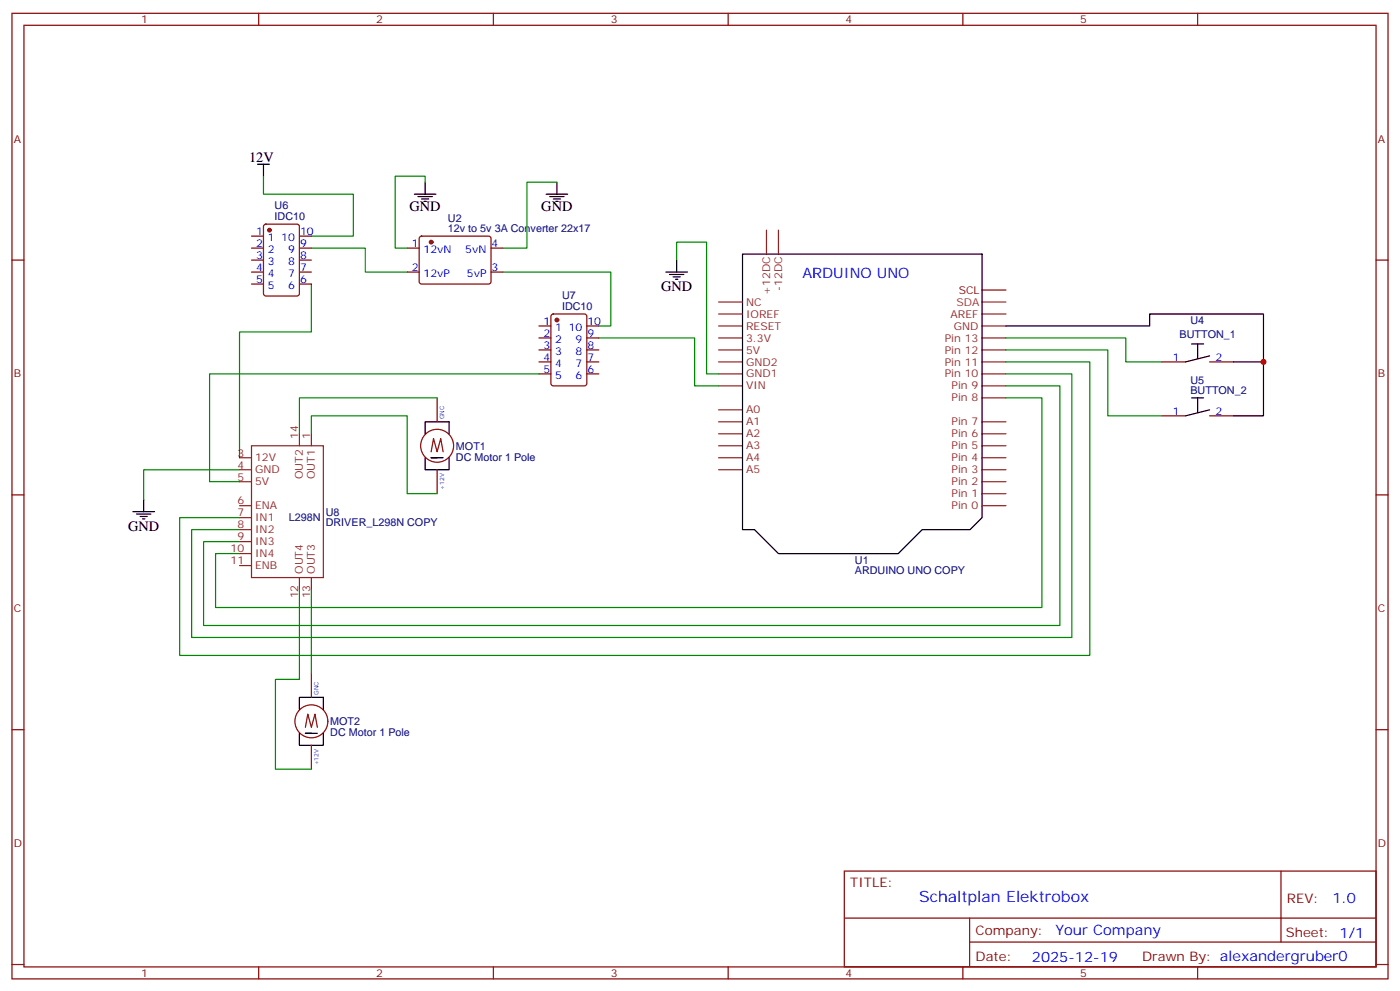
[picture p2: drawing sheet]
<svg xmlns="http://www.w3.org/2000/svg" width="412mm" height="292mm" viewBox="0 0 412 292" stroke-linecap="round" stroke-linejoin="round" font-family="sans-serif">
<g fill="none" stroke="#870000" stroke-width=".35">
<path d="M3.5 3.9h405.4v284.4h-405.4zM7.1 7.4h398.2v277.3h-398.2zM76.2 3.9v3.5M145.3 3.9v3.5M214.5 3.9v3.5M283.6 3.9v3.5M352.8 3.9v3.5M3.5 76.6h3.6M74.1 76.6h3.5M74.1 73.1h3.5M74.1 69.5h3.5M77.8 66.2l.5-.2h9.2l.6 .4 .1 20.1-.5 .6-9.4 .1-.6-.5-.1-20z"/>
<path d="M88.2 76.6h3.5M88.2 73.1h3.5M88.2 69.5h3.5M119.9 73.1h3.6M123.7 69.7l.5-.2 20 .1 .4 .6v13l-.7 .4h-20l-.4-.7v-12.7zM144.6 73.1h3.6M405.3 76.6h3.6M74.1 80.1h3.5M74.1 83.6h3.5M88.2 80.1h3.5M88.2 83.6h3.5M119.9 80.1h3.6"/>
<path d="M144.6 80.1h3.6M158.7 96h3.6M158.7 99.5h3.6M162.5 92.7l.5-.2h9.2l.6 .4 .1 20-.5 .7h-9.4l-.7-.4v-20zM172.9 96h3.5M172.9 99.5h3.5M128.8 117.2v7M158.7 106.6h3.6M158.7 103h3.6M158.7 110.1h3.6M172.9 106.6h3.5M172.9 103h3.5"/>
<path d="M172.9 110.1h3.5M342.2 106.6h7M356.3 106.6h7.1M127 133l.7-3.8 1.1 3.8 1-3.8 .7 3.8M128.8 138.3v7.1M342.2 122.4h7M356.3 122.4h7.1M3.5 145.7h3.6M405.3 145.7h3.6M91.7 198.3v7.1M3.5 214.9h3.6M90 214.2l.7-3.9 1 3.9 1.1-3.9 .7 3.9"/>
<path d="M91.7 219.5v7M405.3 214.9h3.6M248.7 256.5h156.6v28.2h-156.6zM377.3 256.5v20.9M248.7 270.4h156.5M285.6 277.4h119.6M285.6 270.4v14.1M3.5 284h3.6M76.2 284.7v3.6M145.3 284.7v3.6M214.5 284.7v3.6M283.6 284.7v3.6"/>
<path d="M352.8 284.7v3.6M405.3 284h3.6"/>
<circle cx="128.8" cy="131.3" r="4.9"/>
<circle cx="91.7" cy="212.4" r="4.9"/>
</g>
<g fill="none" stroke="#000" stroke-width=".35">
<path d="M75.8 48.4h3.6M77.6 48.4v3.5M122.1 57.2h6.3M123.1 57.9h4.3M124.2 58.6h2.1M124.9 59.3h.7M125.2 53.7v3.5M160.9 57.2h6.3M161.9 57.9h4.3M163 58.6h2.1M163.7 59.3h.7M164 53.7v3.5"/>
<path d="M199.3 76.6v3.5M218.7 74.8h70.6v77.6l-3.5 3.6h-14.2l-7 7h-35.3l-7.1-7h-3.5zM196.1 80.1h6.4M197.2 80.8h4.2M198.3 81.5h2.1M199 82.2h.7M296.3 96h42.4v-3.5h33.5v29.9h-8.8M351 101.3h3.5M351 117.2h3.5M352.8 101.3v4.2M352.8 117.2v4.2M356.3 104.8l-7.1 1.8"/>
<path d="M363.4 106.6h8.8M125.2 134.8v3.5h7.1v-3.5M125.2 127.7v-3.5h7.1v3.5M128.8 134.8h-1.8h3.5M356.3 120.7l-7.1 1.7M39.2 150.7h6.3M40.2 151.4h4.2M41.3 152.1h2.1M42 152.8h.7M42.3 147.1v3.6M88.2 215.9v3.6h7v-3.6M88.2 208.9v-3.5h7v3.5"/>
<path d="M91.7 215.9h-1.7h3.5"/>
</g>
<g fill="#870000" stroke="#870000" stroke-width=".35">
<circle cx="127" cy="71.3" r=".53"/>
<circle cx="79.4" cy="67.8" r=".53"/>
<circle cx="164" cy="94.2" r=".53"/>
</g>
<g fill="none" stroke="#008700" stroke-width=".35">
<path d="M77.6 51.9v5.3h26.5v12.3h-12.4M125.2 53.7v-1.8h-8.8v21.2h3.5M164 53.7h-8.8v19.4h-7M91.7 73.1h15.9v7h12.3M199.3 76.6v-5.3h8.8v38.8h3.6M91.7 83.6v14.2h-21.1v37M148.2 80.1h31.7v15.9h-3.5M176.4 99.5h28.2v14.1h7.1M296.3 99.5h35.3v7.1h10.6M128.8 117.2h-40.6v10.5M158.7 110.1h-97v31.8h8.9M296.3 103h30v19.4h15.9"/>
<path d="M296.3 106.6h24.7v86.4h-268.1v-40.6h17.7M296.3 110.1h19.4v77.6h-259.3v-31.7h14.2M296.3 113.6h15.9v70.6h-252.2v-24.7h10.6M296.3 117.2h10.6v61.7h-243.4v-15.9h7.1M70.6 138.3h-28.3v8.8M91.7 127.7v-5.3h28.2v23h8.9M88.2 173.6v26.5h-7.1v26.4h10.6M91.7 173.6v24.7"/>
</g>
<g fill="none" stroke="#8c2424" stroke-width=".35">
<path d="M225.8 67.8v7M229.3 67.8v7M211.7 99.5h7M211.7 96h7M211.7 92.5h7M211.7 88.9h7M289.3 99.5h7M289.3 96h7M289.3 92.5h7M211.7 113.6h7M211.7 110.1h7M211.7 106.6h7"/>
<path d="M211.7 103h7M289.3 117.2h7M289.3 113.6h7M289.3 110.1h7M289.3 106.6h7M289.3 103h7M70.6 138.3h3.5M70.6 134.8h3.5M74.1 131.3h21.1v38.8h-21.1zM88.2 127.7v3.6M91.7 127.7v3.6M211.7 138.3h7"/>
<path d="M211.7 134.8h7M211.7 131.3h7M211.7 127.7h7M211.7 124.2h7M211.7 120.7h7M289.3 138.3h7M289.3 134.8h7M289.3 131.3h7M289.3 127.7h7M289.3 124.2h7M70.6 141.9h3.5M70.6 148.9h3.5"/>
<path d="M70.6 152.4h3.5M70.6 156h3.5M70.6 159.5h3.5M289.3 145.4h7M289.3 141.9h7M289.3 148.9h7M70.6 166.5h3.5M70.6 163h3.5M88.2 170.1v3.5M91.7 170.1v3.5"/>
</g>
<path d="M289.3 88.9h7" fill="none" stroke="#933" stroke-width=".35"/>
<path d="M289.3 85.4h7" fill="none" stroke="#900" stroke-width=".35"/>
<circle cx="372.2" cy="106.6" r=".88" fill="#c00"/>
<text font-size="4.6" fill="#00f" x="270.8" y="265.5">Schaltplan Elektrobox</text>
<g font-size="4.2">
<text x="73.4" y="47.7">12V</text>
<text x="120.6" y="62.1">GND</text>
<text x="159.5" y="62.1">GND</text>
<text x="194.7" y="85.8">GND</text>
<text x="37.7" y="156.3">GND</text>
</g>
<g font-size="4.2" fill="#00f">
<text x="236.4" y="81.9">ARDUINO UNO</text>
<text x="392.5" y="265.8">1.0</text>
<text x="310.9" y="275.3">Your Company</text>
<text x="304" y="283.1">2025-12-19</text>
</g>
<g font-size="3.9" fill="#800">
<text x="250.5" y="261.1">TITLE:</text>
<text x="379.1" y="265.8">REV:</text>
<text x="287.4" y="275.3">Company:</text>
<text x="378.7" y="275.9">Sheet: 1/1</text>
<text x="287.4" y="283">Date:</text>
<text x="336.4" y="283.1">Drawn By: alexandergruber0</text>
</g>
<g font-size="3.2" fill="#800">
<text x="41.6" y="6.9">1</text>
<text x="110.8" y="6.9">2</text>
<text x="179.9" y="6.9">3</text>
<text x="249.1" y="6.9">4</text>
<text x="318.2" y="6.9">5</text>
<text x="4.1" y="42">A</text>
<text x="405.9" y="42">A</text>
<text x="4.1" y="111.2">B</text>
<text x="405.9" y="111.2">B</text>
<text x="4.1" y="180.3">C</text>
<text x="405.9" y="180.3">C</text>
<text x="4.1" y="249.4">D</text>
<text x="405.9" y="249.4">D</text>
<text x="41.6" y="287.7">1</text>
<text x="110.8" y="287.7">2</text>
<text x="179.9" y="287.7">3</text>
<text x="249.1" y="287.7">4</text>
<text x="318.2" y="287.7">5</text>
</g>
<g font-size="3.2" fill="#000080">
<text x="80.9" y="64.7">IDC10</text>
<text x="80.9" y="61.7">U6</text>
<text x="132" y="65.3">U2</text>
<text x="132" y="68.4">12v to 5v 3A Converter 22x17</text>
<text x="165.6" y="88.1">U7</text>
<text x="165.6" y="91.2">IDC10</text>
<text x="350.7" y="95.4">U4</text>
<text x="347.5" y="99.5">BUTTON_1</text>
<text x="350.7" y="113">U5</text>
<text x="350.7" y="116.1">BUTTON_2</text>
<text x="134.3" y="135.6">DC Motor 1 Pole</text>
<text x="134.3" y="132.4">MOT1</text>
<text x="85.1" y="153.5">L298N</text>
<text x="96" y="155">DRIVER_L298N COPY</text>
<text x="96" y="151.8">U8</text>
<text x="251.8" y="166.1">U1</text>
<text x="251.8" y="169.2">ARDUINO UNO COPY</text>
<text x="97.3" y="213.5">MOT2</text>
<text x="97.3" y="216.8">DC Motor 1 Pole</text>
</g>
<g font-size="3.2" fill="#00f">
<text x="75.4" y="69.2">1</text>
<text x="78.9" y="70.9">1</text>
<text x="82.9" y="70.9">10</text>
<text x="88.4" y="69.2">10</text>
<text x="75.4" y="72.7">2</text>
<text x="75.4" y="76.2">3</text>
<text x="78.9" y="74.5">2</text>
<text x="78.9" y="78">3</text>
<text x="84.9" y="78">8</text>
<text x="84.9" y="74.5">9</text>
<text x="88.4" y="76.2">8</text>
<text x="88.4" y="72.7">9</text>
<text x="121.3" y="72.7">1</text>
<text x="124.8" y="74.5">12vN</text>
<text x="137.1" y="74.5">5vN</text>
<text x="144.8" y="72.7">4</text>
<text x="75.4" y="79.8">4</text>
<text x="75.4" y="83.3">5</text>
<text x="78.9" y="81.5">4</text>
<text x="84.9" y="81.5">7</text>
<text x="88.4" y="83.3">6</text>
<text x="88.4" y="79.8">7</text>
<text x="121.3" y="79.8">2</text>
<text x="124.8" y="81.5">12vP</text>
<text x="137.5" y="81.5">5vP</text>
<text x="144.8" y="79.8">3</text>
<text x="78.9" y="85.1">5</text>
<text x="84.9" y="85.1">6</text>
<text x="160.1" y="95.6">1</text>
<text x="173" y="95.6">10</text>
<text x="160.1" y="99.2">2</text>
<text x="163.6" y="97.4">1</text>
<text x="163.6" y="100.9">2</text>
<text x="167.5" y="97.4">10</text>
<text x="169.5" y="100.9">9</text>
<text x="173" y="99.2">9</text>
<text x="160.1" y="102.7">3</text>
<text x="160.1" y="106.2">4</text>
<text x="163.6" y="104.5">3</text>
<text x="163.6" y="108">4</text>
<text x="169.5" y="108">7</text>
<text x="169.5" y="104.5">8</text>
<text x="173" y="106.2">7</text>
<text x="173" y="102.7">8</text>
<text x="345.5" y="106.2">1</text>
<text x="358.1" y="106.2">2</text>
<text x="160.1" y="109.7">5</text>
<text x="163.6" y="111.5">5</text>
<text x="169.5" y="111.5">6</text>
<text x="173" y="109.7">6</text>
<text x="345.5" y="122.1">1</text>
<text x="358.1" y="122.1">2</text>
</g>
<g font-size="3.2" fill="#8d2323">
<text x="219.8" y="90">NC</text>
<text x="226.8" y="86.8" transform="rotate(-90 226.8 86.8)">+12DC</text>
<text x="230.4" y="85.7" transform="rotate(-90 230.4 85.7)">-12DC</text>
<text x="219.8" y="93.5">IOREF</text>
<text x="280" y="93.5">AREF</text>
<text x="219.8" y="100.6">3.3V</text>
<text x="219.8" y="97">RESET</text>
<text x="278.3" y="100.6">Pin 13</text>
<text x="280.9" y="97">GND</text>
<text x="219.8" y="107.6">GND2</text>
<text x="219.8" y="104.1">5V</text>
<text x="278.3" y="107.6">Pin 11</text>
<text x="278.3" y="104.1">Pin 12</text>
<text x="219.8" y="111.2">GND1</text>
<text x="278.3" y="111.2">Pin 10</text>
<text x="219.8" y="114.7">VIN</text>
<text x="280.3" y="118.2">Pin 8</text>
<text x="280.3" y="114.7">Pin 9</text>
<text x="219.8" y="125.3">A1</text>
<text x="219.8" y="121.7">A0</text>
<text x="280.3" y="125.3">Pin 7</text>
<text x="87.8" y="129.2" transform="rotate(-90 87.8 129.2)">14</text>
<text x="91.4" y="129.2" transform="rotate(-90 91.4 129.2)">1</text>
<text x="219.8" y="128.8">A2</text>
<text x="280.3" y="128.8">Pin 6</text>
<text x="69.9" y="134.4">3</text>
<text x="69.9" y="138">4</text>
<text x="75.1" y="135.9">12V</text>
<text x="219.8" y="135.9">A4</text>
<text x="219.8" y="132.3">A3</text>
<text x="280.3" y="135.9">Pin 4</text>
<text x="280.3" y="132.3">Pin 5</text>
<text x="69.9" y="141.5">5</text>
<text x="75.1" y="139.4">GND</text>
<text x="75.1" y="142.9">5V</text>
<text x="89.3" y="141.1" transform="rotate(-90 89.3 141.1)">OUT2</text>
<text x="92.8" y="141.1" transform="rotate(-90 92.8 141.1)">OUT1</text>
<text x="219.8" y="139.4">A5</text>
<text x="280.3" y="142.9">Pin 2</text>
<text x="280.3" y="139.4">Pin 3</text>
<text x="69.9" y="148.6">6</text>
<text x="75.1" y="150">ENA</text>
<text x="280.3" y="146.4">Pin 1</text>
<text x="280.3" y="150">Pin 0</text>
<text x="69.9" y="152.1">7</text>
<text x="69.9" y="155.6">8</text>
<text x="75.1" y="153.5">IN1</text>
<text x="69.9" y="159.1">9</text>
<text x="75.1" y="157">IN2</text>
<text x="75.1" y="160.5">IN3</text>
<text x="67.9" y="166.2">11</text>
<text x="67.9" y="162.7">10</text>
<text x="75.1" y="167.6">ENB</text>
<text x="75.1" y="164.1">IN4</text>
<text x="89.3" y="169" transform="rotate(-90 89.3 169)">OUT4</text>
<text x="92.8" y="169" transform="rotate(-90 92.8 169)">OUT3</text>
<text x="87.8" y="176.2" transform="rotate(-90 87.8 176.2)">12</text>
<text x="91.4" y="176.2" transform="rotate(-90 91.4 176.2)">13</text>
</g>
<text font-size="3.2" fill="#933" x="281.8" y="90">SDA</text>
<text font-size="3.2" fill="#900" x="282.4" y="86.5">SCL</text>
<g font-size="1.8" fill="#00f">
<text x="130.9" y="123.5" transform="rotate(-90 130.9 123.5)">GNC</text>
<text x="130.9" y="144.3" transform="rotate(-90 130.9 144.3)">+12V</text>
<text x="93.8" y="204.6" transform="rotate(-90 93.8 204.6)">GNC</text>
<text x="93.8" y="225.4" transform="rotate(-90 93.8 225.4)">+12V</text>
</g>
</svg>
